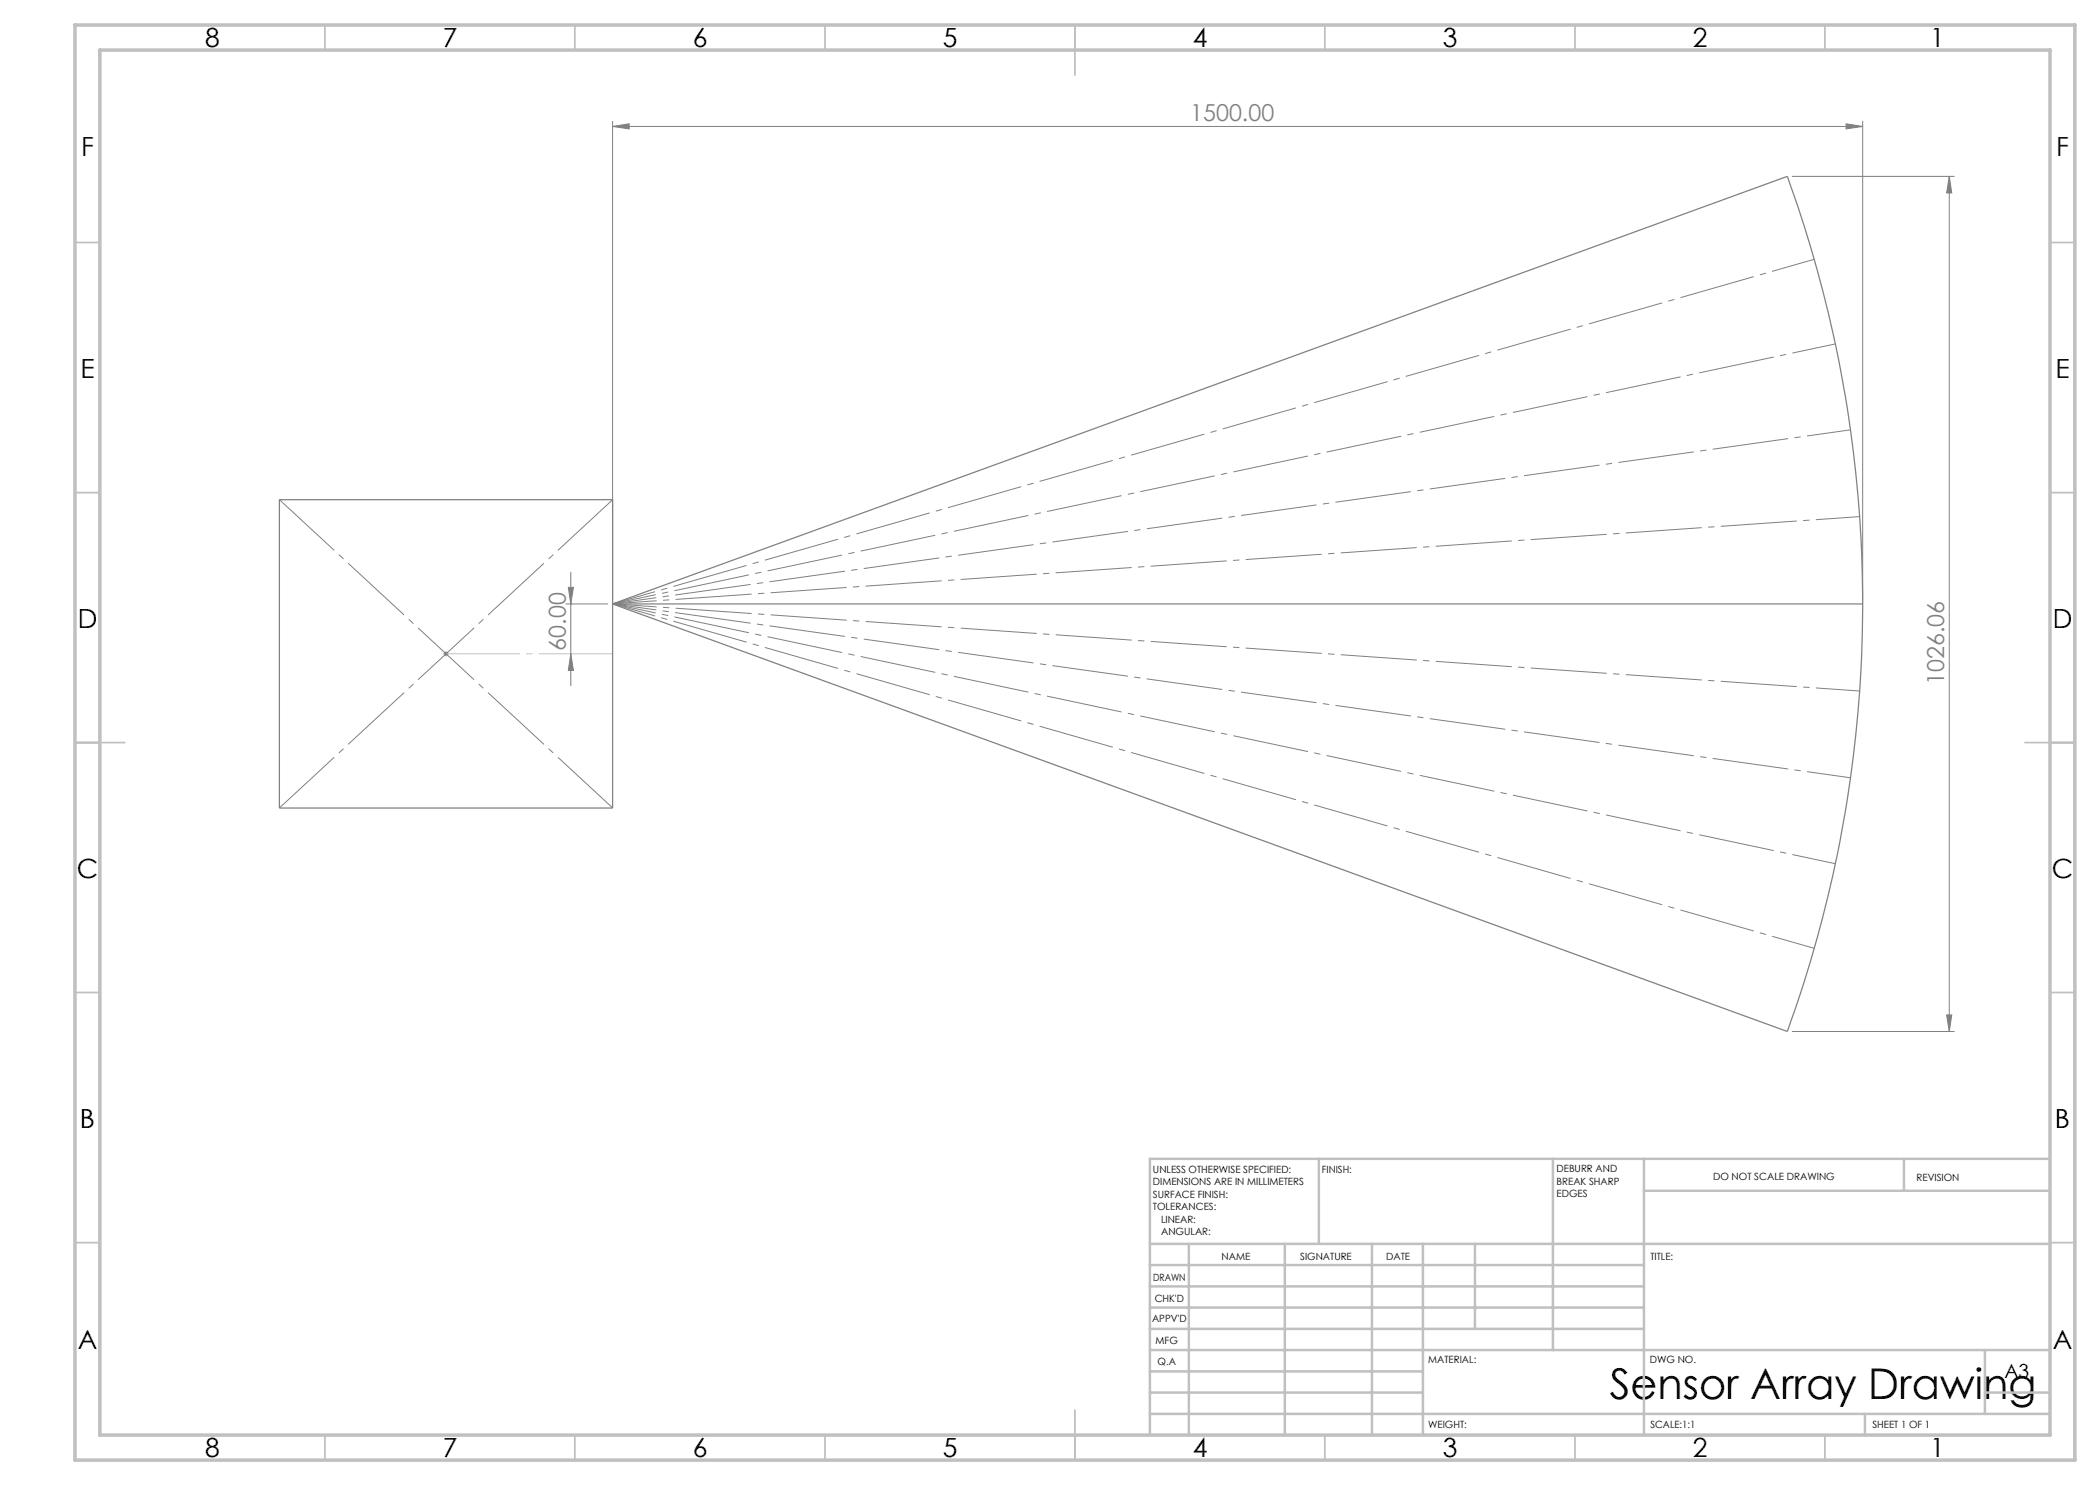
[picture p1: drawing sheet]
<svg xmlns="http://www.w3.org/2000/svg" width="420mm" height="297mm" viewBox="0 0 420 297" stroke-linecap="round" stroke-linejoin="round" font-family="sans-serif">
<g fill="none" stroke="#808080" stroke-width=".2">
<path d="M122.5 25.3l3.3-.5v1zM122.5 24.3v95.5M122.5 25.3h250M358.5 35.3h32.3M369.2 24.8l3.3 .5-3.3 .5zM372.5 24.3v95.5M389.9 35.3l.4 3.3h-1zM389.9 35.3v171M113.7 117.5h1l-.5 3.3zM114.2 114.4v22.7M88.7 130.8h1M88.8 130.4l.7 .7"/>
<path d="M89.2 130.3v1M89.5 130.4l-.7 .7M113.2 120.8h8.3M114.2 130.8l.5 3.3h-1zM358.5 206.3h32.3M389.3 203h1l-.4 3.3z"/>
</g>
<path d="M55.9 99.9h66.6v61.7h-66.6zM122.5 120.8l235-85.5a250.2 250.2 0 0 1 0 171zM122.5 120.8h250" fill="none" stroke="#808080" stroke-width=".25"/>
<path d="M89.2 130.8h33.3" fill="none" stroke="#c0c0c0" stroke-width=".2" stroke-dasharray="15.2 1.3 1.3 1.3" stroke-dashoffset=".5" stroke-linecap="butt"/>
<path d="M55.9 99.9l66.6 61.7M55.9 161.6l66.6-61.7" fill="none" stroke="#808080" stroke-width=".2" stroke-dasharray="15.2 1.3 1.3 1.3" stroke-dashoffset=".3" stroke-linecap="butt"/>
<path d="M122.5 120.8l240.4-68.9M122.5 120.8l244.6-52M122.5 120.8l247.6-34.8M122.5 120.8l249.4-17.5M122.5 120.8l249.4 17.4M122.5 120.8l247.6 34.8M122.5 120.8l244.6 51.9M122.5 120.8l240.4 68.9" fill="none" stroke="#808080" stroke-width=".2" stroke-dasharray="15.2 1.3 1.3 1.3" stroke-dashoffset="6.4" stroke-linecap="butt"/>
<g fill="none" stroke="#c0c0c0" stroke-width=".35">
<path d="M65 5v5M115 5v5M165 5v5M215 5v10M265 5v5M315 5v5M365 5v5M15 48.5h5M410 48.5h5M15 98.5h5M410 98.5h5M15 148.5h10"/>
<path d="M405 148.5h10M15 198.5h5M410 198.5h5M15 248.5h5M410 248.5h5M65 287v5M115 287v5M165 287v5M215 282v10M265 287v5M315 287v5M365 287v5"/>
</g>
<g fill="none" stroke="#c0c0c0" stroke-width=".5">
<path d="M263.8 231.8v17M310.6 231.8v38.2M328.8 231.8v55.2M328.8 238.2h81.2M380.8 231.8v6.4M410 231.8h-180v55.2M230 248.8h180M230 257.3h98.8M230 253h98.8M237.8 248.8v38.2M257 248.8v38.2M274.4 248.8v38.2"/>
<path d="M284.6 248.8v38.2M295 248.8v17M230 265.8h98.8M230 261.5h98.8M230 278.5h54.6M230 274.3h54.6M230 270h180M397 278.5h13M397 270v12.8M230 282.8h180M373 282.8v4.2"/>
</g>
<path d="M15 5h400v287h-400zM20 10h390v277h-390z" fill="none" stroke="#c0c0c0" stroke-width=".7"/>
<g fill="#808080">
<path d="M389.9 35.3l.4 3.3h-1zM389.3 203h1l-.4 3.3z"/>
<path d="M122.5 25.3l3.3-.5v1zM369.2 24.8l3.3 .5-3.3 .5z"/>
<path d="M113.7 117.5h1l-.5 3.3zM114.2 130.8l.5 3.3h-1z"/>
</g>
<text font-size="8.5" x="322" y="279.7">Sensor Array Drawing</text>
<g font-size="5.3">
<text x="41" y="9.5">8</text>
<text x="88.5" y="9.5">7</text>
<text x="138.5" y="9.5">6</text>
<text x="188.5" y="9.5">5</text>
<text x="238.5" y="9.5">4</text>
<text x="288.5" y="9.5">3</text>
<text x="338.5" y="9.5">2</text>
<text x="386" y="9.5">1</text>
<text x="16.2" y="31.2">F</text>
<text x="411.2" y="31.2">F</text>
<text x="16.1" y="75.5">E</text>
<text x="411.1" y="75.5">E</text>
<text x="15.5" y="125.5">D</text>
<text x="410.5" y="125.5">D</text>
<text x="15.4" y="175.5">C</text>
<text x="410.4" y="175.5">C</text>
<text x="16" y="225.5">B</text>
<text x="411" y="225.5">B</text>
<text x="15.5" y="269.7">A</text>
<text x="410.5" y="269.7">A</text>
<text x="41" y="291.5">8</text>
<text x="88.5" y="291.5">7</text>
<text x="138.5" y="291.5">6</text>
<text x="188.5" y="291.5">5</text>
<text x="238.5" y="291.5">4</text>
<text x="288.5" y="291.5">3</text>
<text x="338.5" y="291.5">2</text>
<text x="386" y="291.5">1</text>
</g>
<g font-size="4.7" fill="#808080">
<text x="238" y="24.2">1500.00</text>
<text x="113.2" y="130.1" transform="rotate(-90 113.2 130.1)">60.00</text>
<text x="388.8" y="137" transform="rotate(-90 388.8 137)">1026.06</text>
</g>
<text font-size="3.9" x="400.9" y="275.5">A3</text>
<g font-size="2">
<text x="230.6" y="234.6">UNLESS OTHERWISE SPECIFIED:</text>
<text x="230.6" y="237.1">DIMENSIONS ARE IN MILLIMETERS</text>
<text x="230.6" y="239.6">SURFACE FINISH:</text>
<text x="264.4" y="234.6">FINISH:</text>
<text x="311.3" y="234.5">DEBURR AND</text>
<text x="311.3" y="237">BREAK SHARP</text>
<text x="311.3" y="239.5">EDGES</text>
<text x="342.6" y="236">DO NOT SCALE DRAWING</text>
<text x="383.3" y="236.2">REVISION</text>
<text x="230.6" y="242.1">TOLERANCES:</text>
<text x="232.2" y="244.6">LINEAR:</text>
<text x="232.2" y="247.1">ANGULAR:</text>
<text x="244.3" y="252">NAME</text>
<text x="260" y="251.9">SIGNATURE</text>
<text x="277.2" y="251.9">DATE</text>
<text x="330.1" y="251.9">TITLE:</text>
<text x="230.6" y="256.1">DRAWN</text>
<text x="230.9" y="260.3">CHK'D</text>
<text x="230.4" y="264.4">APPV'D</text>
<text x="231.1" y="268.8">MFG</text>
<text x="231.5" y="273">Q.A</text>
<text x="285.6" y="272.5">MATERIAL:</text>
<text x="330" y="272.5">DWG NO.</text>
<text x="285.6" y="285.5">WEIGHT:</text>
<text x="330.1" y="285.6">SCALE:1:1</text>
<text x="374.5" y="285.6">SHEET 1 OF 1</text>
</g>
</svg>
